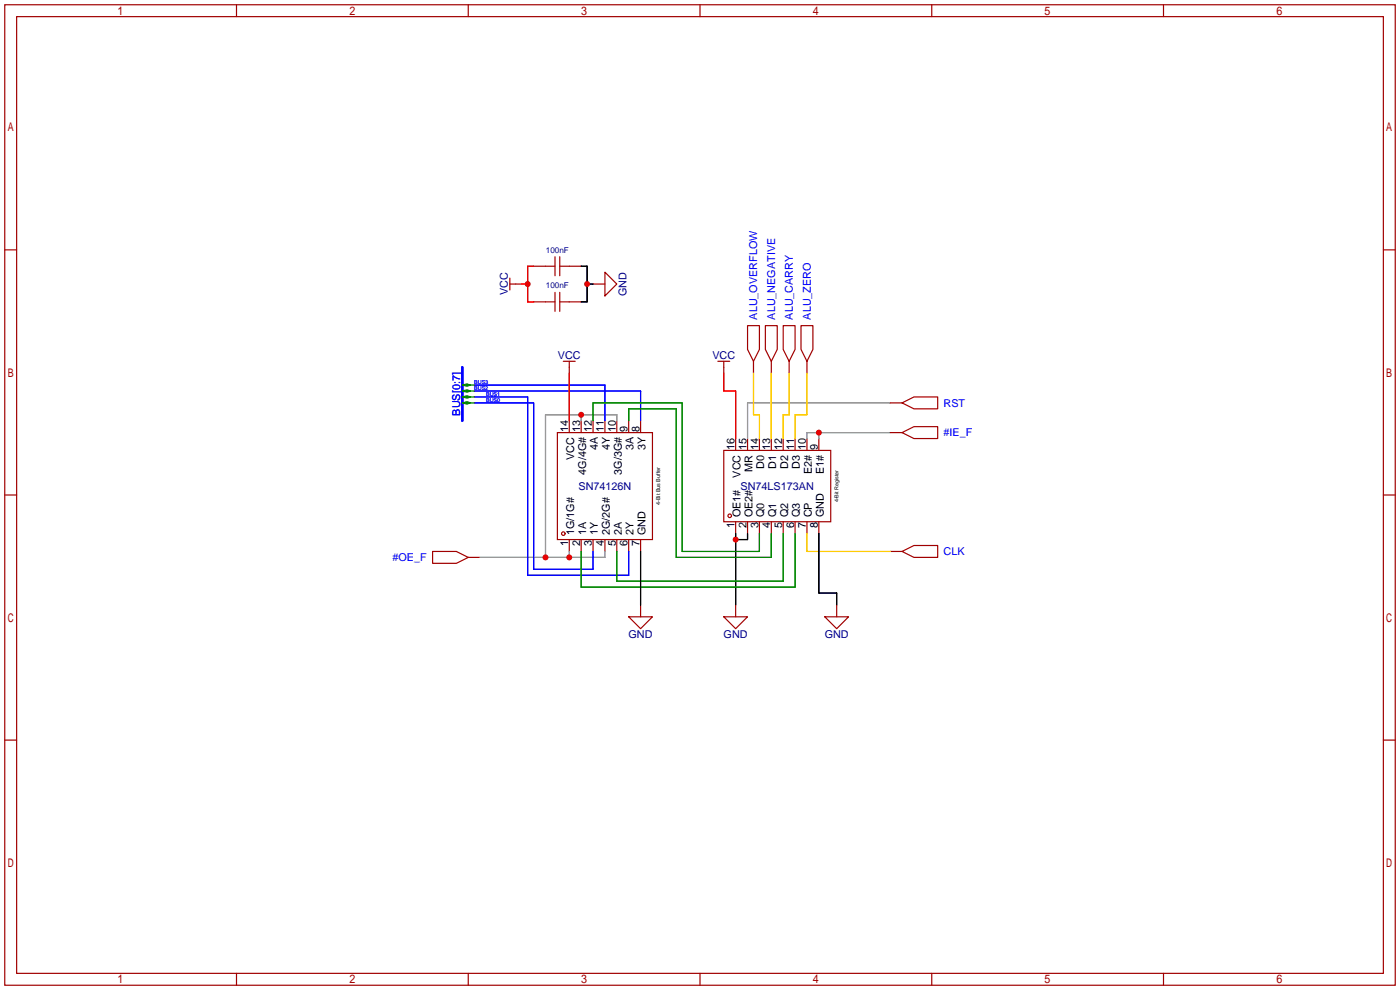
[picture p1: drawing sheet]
<svg xmlns="http://www.w3.org/2000/svg" width="299mm" height="212mm" viewBox="0 0 299 212" stroke-linecap="round" stroke-linejoin="round" font-family="sans-serif">
<g fill="none" stroke="#a10000" stroke-width=".25">
<path d="M1 1h297.2v209.6h-297.2zM3.6 3.6h292.1v204.4h-292.1zM50.5 1v2.6M100.1 1v2.6M149.6 1v2.6M199.1 1v2.6M248.7 1v2.6M1 53.4h2.6M109 59.4v2.6M114 56.9h4.6M118.6 54.9v4M119.6 56.9h4.6"/>
<path d="M119.6 54.9v4M129.3 58.2l2.5 2.5-2.5 2.5zM295.7 53.4h2.5M109 60.7h2.5M114 64.5h4.6M118.6 62.5v4M119.6 62.5v4M119.6 64.5h4.6M120.4 77.2h2.5M121.7 77.2v2.6M126.7 60.7h2.6M153.4 77.2h2.6"/>
<path d="M154.7 77.2v2.6M159.8 69.6h2.5v5.1l-1.3 2.5-1.2-2.5zM161 77.2v2.6M163.6 69.6h2.5v5.1l-1.3 2.5-1.2-2.5zM164.8 77.2v2.6M167.4 69.6h2.5v5.1l-1.2 2.5-1.3-2.5zM168.7 77.2v2.6M171.2 69.6h2.5v5.1l-1.2 2.5-1.3-2.5zM172.5 77.2v2.6M119.1 92.5h20.3v22.8h-20.3zM121.7 89.9v2.6M124.2 89.9v2.6"/>
<path d="M126.7 89.9v2.6M129.3 89.9v2.6M131.8 89.9v2.6M134.4 89.9v2.6M136.9 89.9v2.6M154.7 96.3h22.8v15.2h-22.8zM157.2 93.7v2.6M159.8 93.7v2.6M162.3 93.7v2.6M164.8 93.7v2.6M167.4 93.7v2.6M169.9 93.7v2.6"/>
<path d="M172.5 93.7v2.6M175 93.7v2.6M190.2 92.5h2.6M190.2 86.1h2.6M192.8 92.5l2.5-1.3h5.1v2.5h-5.1zM192.8 86.1l2.5-1.3h5.1v2.6h-5.1zM1 105.8h2.6M92.5 117.9h5l2.6 1.2-2.6 1.3h-5zM100.1 119.1h2.5M121.7 115.3v2.6M124.2 115.3v2.6M126.7 115.3v2.6"/>
<path d="M129.3 115.3v2.6M131.8 115.3v2.6M134.4 115.3v2.6M136.9 115.3v2.6M157.2 111.5v2.5M159.8 111.5v2.5M162.3 111.5v2.5M164.8 111.5v2.5M167.4 111.5v2.5M169.9 111.5v2.5M172.5 111.5v2.5M175 111.5v2.5"/>
<path d="M190.2 117.9h2.6M192.8 117.9l2.5-1.3h5.1v2.5h-5.1zM295.7 105.8h2.5M134.4 131.8h5l-2.5 2.6zM136.9 129.3v2.5M154.7 131.8h5.1l-2.6 2.6zM157.2 129.3v2.5M176.3 131.8h5.1l-2.6 2.6zM178.8 129.3v2.5M1 158.2h2.6M295.7 158.2h2.5M50.5 208v2.6"/>
<path d="M100.1 208v2.6M149.6 208v2.6M199.1 208v2.6M248.7 208v2.6"/>
<circle cx="120.4" cy="114" r=".38"/>
<circle cx="156" cy="110.2" r=".38"/>
</g>
<path d="M124.2 88.6v1.3M131.8 89.9v-1.3h-15.2v30.5M175 92.5v1.2M190.2 86.1h-30.4v7.6M190.2 92.5h-17.7v1.2M121.7 117.9v1.2M129.3 117.9v1.2h-26.7" fill="none" stroke="#999" stroke-width=".25"/>
<path d="M161 79.8v8.8h1.3v5.1M164.8 79.8v13.9M168.7 79.8v8.8h-1.3v5.1M172.5 79.8v8.8h-2.6v5.1M172.5 114v3.9h17.7" fill="none" stroke="#fc0" stroke-width=".25"/>
<path d="M101.3 86.1h12.7v35.6h12.7v-3.8M101.3 84.8h11.5v38.1h21.6v-5M101.3 83.6h35.6v6.3M101.3 82.3h28v7.6" fill="none" stroke="#00f" stroke-width=".25"/>
<path d="M98.8 78.5v11.4" fill="none" stroke="#00f" stroke-width=".51"/>
<g fill="#008700" stroke="#008700" stroke-width=".25">
<path d="M98.8 82.3l1-.3 .8 .3-.8 .2z"/>
<path d="M98.8 83.6l1-.3 .8 .3-.8 .2z"/>
<path d="M98.8 84.8l1-.2 .8 .2-.8 .3z"/>
<path d="M98.8 86.1l1-.2 .8 .2-.8 .3z"/>
</g>
<path d="M100.6 82.3h.7M100.6 83.6h.7M100.6 84.8h.7M100.6 86.1h.7M126.7 89.9v-3.8h19.1v31.8h16.5v-3.9M134.4 89.9v-2.5h10.1v31.7h20.3v-5.1M167.4 114v10.2h-35.6v-6.3M169.9 114v11.5h-45.7v-7.6" fill="none" stroke="#008700" stroke-width=".25"/>
<path d="M124.2 56.9h1.3v7.6h-1.3M125.5 60.7h1.2M136.9 117.9v11.4M157.2 114v15.3M159.8 114v1.3h-2.6M175 114v12.7h3.8v2.6" fill="none" stroke="#000" stroke-width=".25"/>
<path d="M114 56.9h-1.2v7.6h1.2M111.5 60.7h1.3M121.7 79.8v10.1M154.7 79.8v3.8h2.5v10.1" fill="none" stroke="#f00" stroke-width=".25"/>
<g fill="#c00">
<circle cx="175" cy="92.5" r=".63"/>
<circle cx="124.2" cy="88.6" r=".63"/>
<circle cx="116.6" cy="119.1" r=".63"/>
<circle cx="121.7" cy="119.1" r=".63"/>
<circle cx="157.2" cy="115.3" r=".63"/>
<circle cx="112.8" cy="60.7" r=".63"/>
<circle cx="125.5" cy="60.7" r=".63"/>
</g>
<g font-size="2.3" fill="#000080">
<text x="108.5" y="63.1" transform="rotate(-90 108.5 63.1)">VCC</text>
<text x="133.9" y="63.3" transform="rotate(-90 133.9 63.3)">GND</text>
<text x="119.2" y="76.8">VCC</text>
<text x="152.2" y="76.8">VCC</text>
<text x="123.6" y="104.7">SN74126N</text>
<text x="158.3" y="104.7">SN74LS173AN</text>
<text x="134.3" y="136.4">GND</text>
<text x="154.7" y="136.4">GND</text>
<text x="176.3" y="136.4">GND</text>
</g>
<g font-size="2.3" fill="#00f">
<text x="161.8" y="68.3" transform="rotate(-90 161.8 68.3)">ALU_OVERFLOW</text>
<text x="165.7" y="68.3" transform="rotate(-90 165.7 68.3)">ALU_NEGATIVE</text>
<text x="169.5" y="68.3" transform="rotate(-90 169.5 68.3)">ALU_CARRY</text>
<text x="173.3" y="68.3" transform="rotate(-90 173.3 68.3)">ALU_ZERO</text>
<text x="98.3" y="88.8" transform="rotate(-90 98.3 88.8)">BUS[0:7]</text>
<text x="201.7" y="86.9">RST</text>
<text x="201.7" y="93.3">#IE_F</text>
<text x="83.9" y="119.9">#OE_F</text>
<text x="201.7" y="118.7">CLK</text>
</g>
<g font-size="2.3">
<text x="121.4" y="92.3" transform="rotate(-90 121.4 92.3)">14</text>
<text x="124" y="92.3" transform="rotate(-90 124 92.3)">13</text>
<text x="126.5" y="92.3" transform="rotate(-90 126.5 92.3)">12</text>
<text x="129.1" y="92.3" transform="rotate(-90 129.1 92.3)">11</text>
<text x="131.6" y="92.3" transform="rotate(-90 131.6 92.3)">10</text>
<text x="134.1" y="92.3" transform="rotate(-90 134.1 92.3)">9</text>
<text x="136.7" y="92.3" transform="rotate(-90 136.7 92.3)">8</text>
<text x="122.7" y="98.3" transform="rotate(-90 122.7 98.3)">VCC</text>
<text x="125.2" y="101.5" transform="rotate(-90 125.2 101.5)">4G/4G#</text>
<text x="127.8" y="96.2" transform="rotate(-90 127.8 96.2)">4A</text>
<text x="130.3" y="96.2" transform="rotate(-90 130.3 96.2)">4Y</text>
<text x="132.9" y="101.5" transform="rotate(-90 132.9 101.5)">3G/3G#</text>
<text x="135.4" y="96.2" transform="rotate(-90 135.4 96.2)">3A</text>
<text x="137.9" y="96.2" transform="rotate(-90 137.9 96.2)">3Y</text>
<text x="157" y="96.1" transform="rotate(-90 157 96.1)">16</text>
<text x="159.5" y="96.1" transform="rotate(-90 159.5 96.1)">15</text>
<text x="160.8" y="100.8" transform="rotate(-90 160.8 100.8)">MR</text>
<text x="162.1" y="96.1" transform="rotate(-90 162.1 96.1)">14</text>
<text x="163.3" y="100.2" transform="rotate(-90 163.3 100.2)">D0</text>
<text x="164.6" y="96.1" transform="rotate(-90 164.6 96.1)">13</text>
<text x="165.9" y="100.2" transform="rotate(-90 165.9 100.2)">D1</text>
<text x="167.2" y="96.1" transform="rotate(-90 167.2 96.1)">12</text>
<text x="168.4" y="100.2" transform="rotate(-90 168.4 100.2)">D2</text>
<text x="169.7" y="96.1" transform="rotate(-90 169.7 96.1)">11</text>
<text x="171" y="100.2" transform="rotate(-90 171 100.2)">D3</text>
<text x="172.2" y="96.1" transform="rotate(-90 172.2 96.1)">10</text>
<text x="173.5" y="101.3" transform="rotate(-90 173.5 101.3)">E2#</text>
<text x="174.8" y="96.1" transform="rotate(-90 174.8 96.1)">9</text>
<text x="176" y="101.3" transform="rotate(-90 176 101.3)">E1#</text>
<text x="158.3" y="102.1" transform="rotate(-90 158.3 102.1)">VCC</text>
<text x="157" y="112.9" transform="rotate(-90 157 112.9)">1</text>
<text x="158.3" y="110.6" transform="rotate(-90 158.3 110.6)">OE1#</text>
<text x="159.5" y="112.9" transform="rotate(-90 159.5 112.9)">2</text>
<text x="160.8" y="110.6" transform="rotate(-90 160.8 110.6)">OE2#</text>
<text x="162.1" y="112.9" transform="rotate(-90 162.1 112.9)">3</text>
<text x="163.3" y="110.6" transform="rotate(-90 163.3 110.6)">Q0</text>
<text x="164.6" y="112.9" transform="rotate(-90 164.6 112.9)">4</text>
<text x="165.9" y="110.6" transform="rotate(-90 165.9 110.6)">Q1</text>
<text x="167.2" y="112.9" transform="rotate(-90 167.2 112.9)">5</text>
<text x="168.4" y="110.6" transform="rotate(-90 168.4 110.6)">Q2</text>
<text x="169.7" y="112.9" transform="rotate(-90 169.7 112.9)">6</text>
<text x="171" y="110.6" transform="rotate(-90 171 110.6)">Q3</text>
<text x="172.2" y="112.9" transform="rotate(-90 172.2 112.9)">7</text>
<text x="173.5" y="110.6" transform="rotate(-90 173.5 110.6)">CP</text>
<text x="174.8" y="112.9" transform="rotate(-90 174.8 112.9)">8</text>
<text x="176" y="110.6" transform="rotate(-90 176 110.6)">GND</text>
<text x="121.4" y="116.7" transform="rotate(-90 121.4 116.7)">1</text>
<text x="122.7" y="114.4" transform="rotate(-90 122.7 114.4)">1G/1G#</text>
<text x="124" y="116.7" transform="rotate(-90 124 116.7)">2</text>
<text x="125.2" y="114.4" transform="rotate(-90 125.2 114.4)">1A</text>
<text x="126.5" y="116.7" transform="rotate(-90 126.5 116.7)">3</text>
<text x="127.8" y="114.4" transform="rotate(-90 127.8 114.4)">1Y</text>
<text x="129.1" y="116.7" transform="rotate(-90 129.1 116.7)">4</text>
<text x="130.3" y="114.4" transform="rotate(-90 130.3 114.4)">2G/2G#</text>
<text x="131.6" y="116.7" transform="rotate(-90 131.6 116.7)">5</text>
<text x="132.9" y="114.4" transform="rotate(-90 132.9 114.4)">2A</text>
<text x="134.1" y="116.7" transform="rotate(-90 134.1 116.7)">6</text>
<text x="135.4" y="114.4" transform="rotate(-90 135.4 114.4)">2Y</text>
<text x="136.7" y="116.7" transform="rotate(-90 136.7 116.7)">7</text>
<text x="137.9" y="114.4" transform="rotate(-90 137.9 114.4)">GND</text>
</g>
<g font-size="1.7" fill="#000080">
<text x="116.7" y="54">100nF</text>
<text x="116.7" y="61.6">100nF</text>
</g>
<g font-size="1.2" fill="#00f">
<text x="101.3" y="83.3">BUS2</text>
<text x="101.3" y="82.1">BUS3</text>
<text x="103.9" y="85.9">BUS0</text>
<text x="103.9" y="84.6">BUS1</text>
</g>
<g font-size="1.2">
<text x="141.1" y="107.9" transform="rotate(-90 141.1 107.9)">4-Bit Bus Buffer</text>
<text x="179.2" y="107.4" transform="rotate(-90 179.2 107.4)">4-Bit Register</text>
</g>
</svg>
